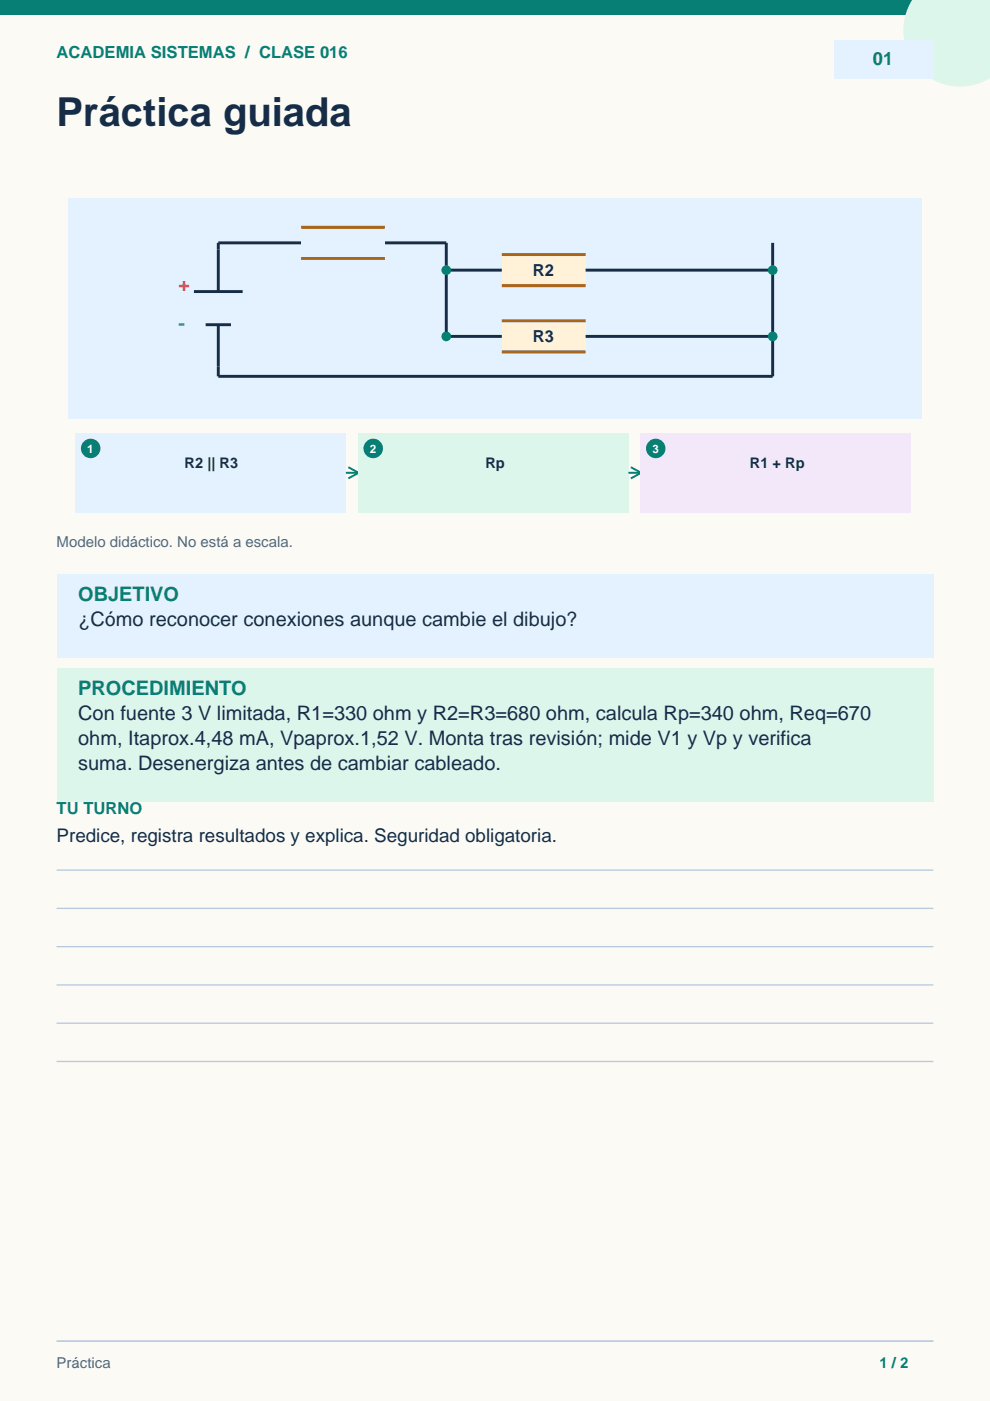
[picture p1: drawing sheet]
<svg xmlns="http://www.w3.org/2000/svg" width="210mm" height="297mm" viewBox="0 0 210 297" stroke-linecap="round" stroke-linejoin="round" font-family="sans-serif">
<path d="M0 0h209.9v297h-209.9z" fill="#fcfaf4"/>
<path d="M0 0h209.9v3.2h-209.9z" fill="#087f75"/>
<path d="M193.4 -.1h16.6v16.6a12 12 0 0 1-14.9-1.7 12 12 0 0 1-1.7-14.9z" fill="#ddf6eb"/>
<path d="M176.7 8.5h21.2v8.1h-21.2z" fill="#e4f1fe"/>
<path d="M12 39.5h185.9v72.3h-185.9z" fill="#fcfaf4"/>
<path d="M14.5 42h180.9v46.7h-180.9z" fill="#e4f1fe"/>
<path d="M163.8 51.5v28.3h-117.5v-11M41.1 61.8h10.3M43.6 68.8h5.4M46.3 61.8v-10.3h48.3v19.8" fill="none" stroke="#172d47" stroke-width=".62" stroke-linecap="butt"/>
<path d="M63.8 48.2h17.8v6.6h-17.8z" fill="#fff2d9"/>
<path d="M63.8 48.2h17.8M63.8 54.8h17.8" fill="none" stroke="#a96519" stroke-width=".62" stroke-linecap="butt"/>
<path d="M63.8 48.6h17.8v5.8h-17.8z" fill="#e4f1fe"/>
<path d="M106.4 54h17.8v6.6h-17.8z" fill="#fff2d9"/>
<path d="M106.4 54h17.8M106.4 60.6h17.8" fill="none" stroke="#a96519" stroke-width=".62" stroke-linecap="butt"/>
<path d="M94.6 57.3h11.8M124.2 57.3h39.6" fill="none" stroke="#172d47" stroke-width=".62" stroke-linecap="butt"/>
<g fill="#087f75">
<circle cx="94.6" cy="57.3" r="1.03"/>
<circle cx="163.8" cy="57.3" r="1.03"/>
</g>
<path d="M106.4 68h17.8v6.6h-17.8z" fill="#fff2d9"/>
<path d="M106.4 68h17.8M106.4 74.6h17.8" fill="none" stroke="#a96519" stroke-width=".62" stroke-linecap="butt"/>
<path d="M94.6 71.3h11.8M124.2 71.3h39.6" fill="none" stroke="#172d47" stroke-width=".62" stroke-linecap="butt"/>
<g fill="#087f75">
<circle cx="94.6" cy="71.3" r="1.03"/>
<circle cx="163.8" cy="71.3" r="1.03"/>
</g>
<path d="M15.9 91.8h57.4v16.9h-57.4z" fill="#e4f1fe"/>
<circle cx="19.2" cy="95.1" r="2.07" fill="#087f75"/>
<path d="M73.9 99.1l2.1 1.1M73.3 100.2h2.7M76 100.2l-2.1 1.2" fill="none" stroke="#087f75" stroke-width=".41"/>
<path d="M75.8 91.8h57.5v16.9h-57.5z" fill="#ddf6eb"/>
<circle cx="79.1" cy="95.1" r="2.07" fill="#087f75"/>
<path d="M133.8 99.1l2.1 1.1M133.3 100.2h2.6M135.9 100.2l-2.1 1.2" fill="none" stroke="#087f75" stroke-width=".41"/>
<path d="M135.7 91.8h57.5v16.9h-57.5z" fill="#f2e8fa"/>
<circle cx="139" cy="95.1" r="2.07" fill="#087f75"/>
<path d="M12 121.7h185.9v17.6h-185.9z" fill="#e4f1fe"/>
<path d="M12 141.8h185.9v28.2h-185.9z" fill="#ddf6eb"/>
<path d="M12 184.5h185.9M12 192.6h185.9M12 200.7h185.9M12 208.8h185.9M12 216.9h185.9M12 225.1h185.9" fill="none" stroke="#b9cadd" stroke-width=".28"/>
<path d="M12 284.3h185.9" fill="none" stroke="#b9cadd" stroke-width=".35"/>
<text font-size="8.5" fill="#172d47" x="12" y="26.8">Práctica guiada</text>
<g font-size="4.2" fill="#087f75">
<text x="16.6" y="127.3">OBJETIVO</text>
<text x="16.6" y="147.4">PROCEDIMIENTO</text>
</g>
<g font-size="4.2" fill="#172d47">
<text x="16.6" y="132.6">¿Cómo reconocer conexiones aunque cambie el dibujo?</text>
<text x="16.6" y="152.7">Con fuente 3 V limitada, R1=330 ohm y R2=R3=680 ohm, calcula Rp=340 ohm, Req=670</text>
<text x="16.6" y="158">ohm, Itaprox.4,48 mA, Vpaprox.1,52 V. Monta tras revisión; mide V1 y Vp y verifica</text>
<text x="16.6" y="163.3">suma. Desenergiza antes de cambiar cableado.</text>
</g>
<text font-size="4.1" fill="#d64f61" x="37.9" y="61.6">+</text>
<text font-size="4.1" fill="#2475ca" x="37.9" y="69.9">-</text>
<text font-size="4" fill="#172d47" x="12" y="178.5">Predice, registra resultados y explica. Seguridad obligatoria.</text>
<text font-size="3.9" fill="#087f75" x="185.1" y="13.8">01</text>
<g font-size="3.5" fill="#087f75">
<text x="12" y="12.3">ACADEMIA SISTEMAS / CLASE 016</text>
<text x="12" y="172.5">TU TURNO</text>
</g>
<g font-size="3.5" fill="#172d47">
<text x="113" y="58.5">R2</text>
<text x="113" y="72.6">R3</text>
</g>
<g font-size="3.2" fill="#52677d">
<text x="12" y="116">Modelo didáctico. No está a escala.</text>
<text x="12" y="290">Práctica</text>
</g>
<text font-size="3.2" fill="#087f75" x="186.5" y="290">1 / 2</text>
<g font-size="3.1" fill="#172d47">
<text x="39.1" y="99.2">R2 || R3</text>
<text x="102.9" y="99.2">Rp</text>
<text x="159" y="99.2">R1 + Rp</text>
</g>
<g font-size="2.5" fill="#fff">
<text x="18.5" y="96.1">1</text>
<text x="78.4" y="96.1">2</text>
<text x="138.3" y="96.1">3</text>
</g>
</svg>
